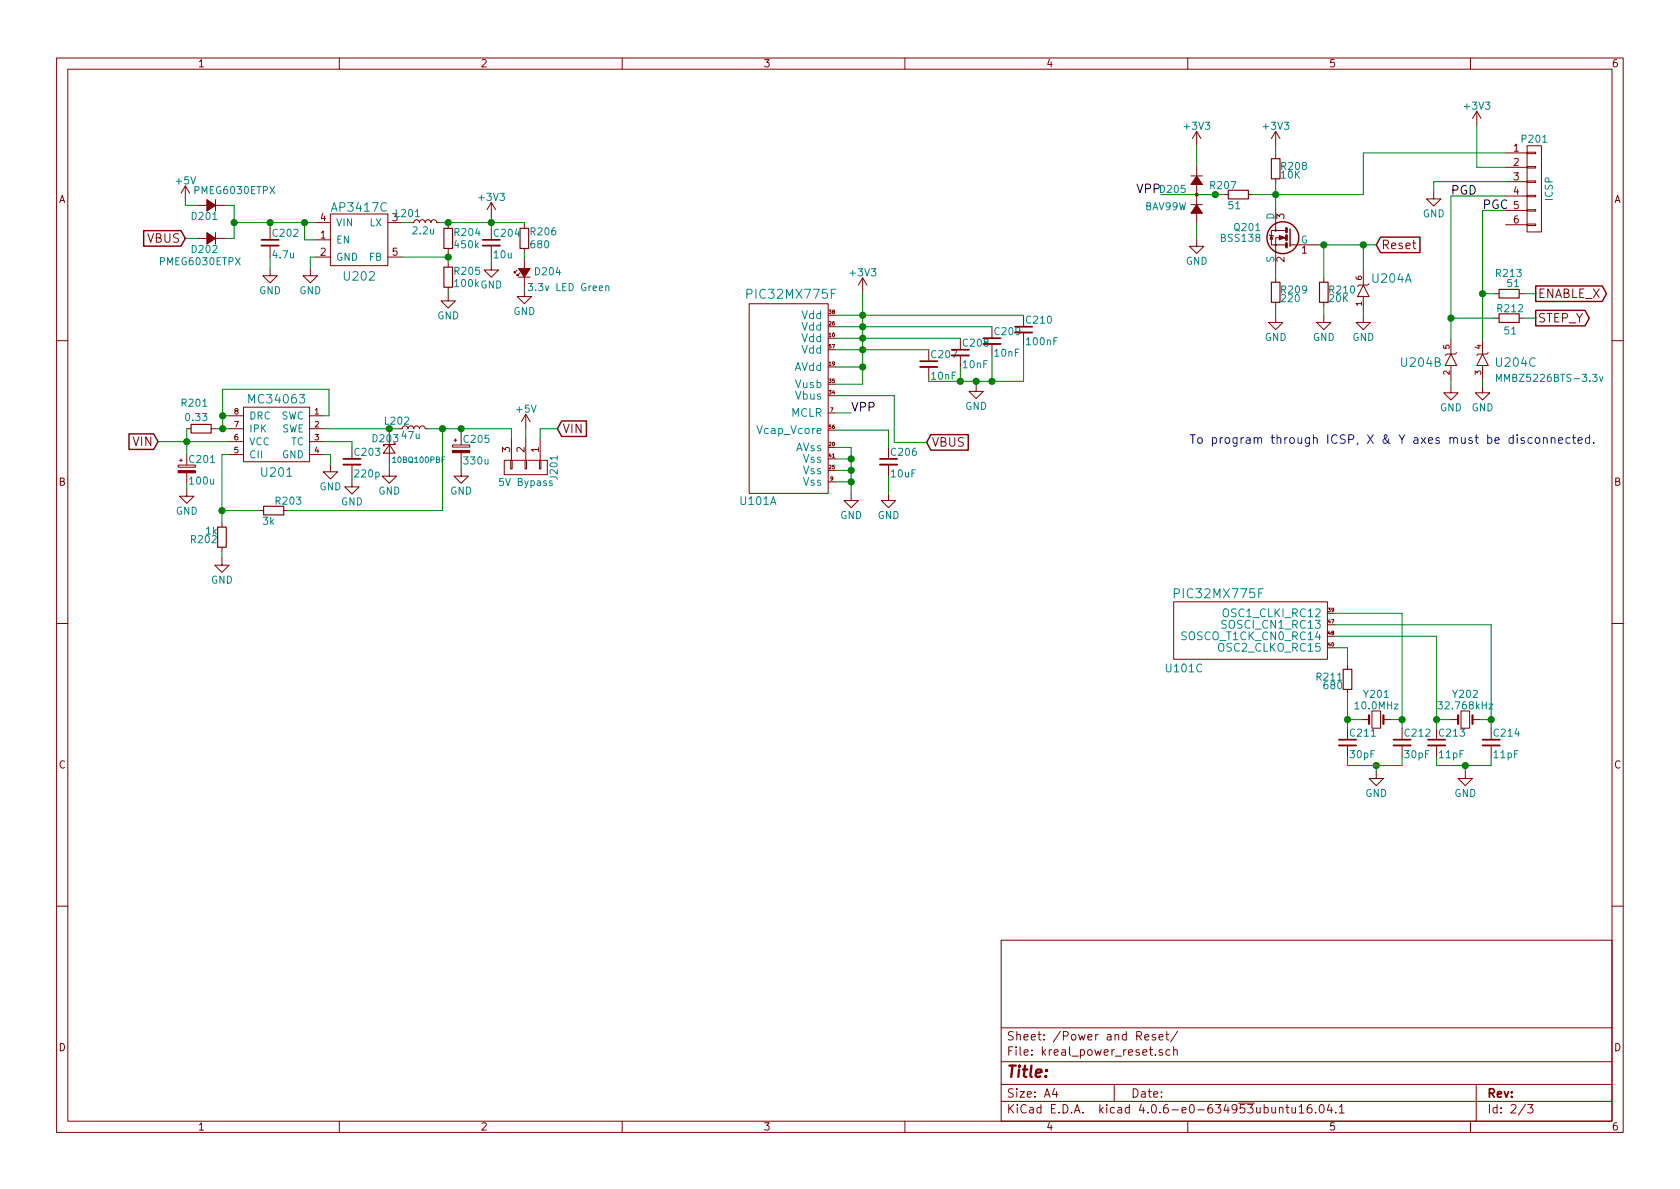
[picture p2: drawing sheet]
EESchema Schematic File Version 2
LIBS:KReal-rescue
LIBS:power
LIBS:device
LIBS:transistors
LIBS:conn
LIBS:linear
LIBS:regul
LIBS:74xx
LIBS:cmos4000
LIBS:adc-dac
LIBS:memory
LIBS:xilinx
LIBS:microcontrollers
LIBS:dsp
LIBS:microchip
LIBS:analog_switches
LIBS:motorola
LIBS:texas
LIBS:intel
LIBS:audio
LIBS:interface
LIBS:digital-audio
LIBS:philips
LIBS:display
LIBS:cypress
LIBS:siliconi
LIBS:opto
LIBS:atmel
LIBS:contrib
LIBS:valves
LIBS:cnc
LIBS:TiZed
LIBS:KReal-cache
EELAYER 25 0
EELAYER END
$Descr A4 11693 8268
encoding utf-8
Sheet 2 3
Title ""
Date ""
Rev ""
Comp ""
Comment1 ""
Comment2 ""
Comment3 ""
Comment4 ""
$EndDescr
$Comp
L C_Small C207
U 1 1
P 6465 2525
F 0 "C207" H 6475 2595 50  0000 L CNN
F 1 "10nF" H 6475 2445 50  0000 L CNN
F 2 "Capacitors_SMD:C_0603" H 6465 2525 50  0001 C CNN
F 3 "" H 6465 2525 50  0001 C CNN
	1    6465 2525
	1    0    0    -1  
$EndComp
$Comp
L C_Small C208
U 1 1
P 6685 2445
F 0 "C208" H 6695 2515 50  0000 L CNN
F 1 "10nF" H 6695 2365 50  0000 L CNN
F 2 "Capacitors_SMD:C_0603" H 6685 2445 50  0001 C CNN
F 3 "" H 6685 2445 50  0001 C CNN
	1    6685 2445
	1    0    0    -1  
$EndComp
$Comp
L C_Small C209
U 1 1
P 6905 2365
F 0 "C209" H 6915 2435 50  0000 L CNN
F 1 "10nF" H 6915 2285 50  0000 L CNN
F 2 "Capacitors_SMD:C_0603" H 6905 2365 50  0001 C CNN
F 3 "" H 6905 2365 50  0001 C CNN
	1    6905 2365
	1    0    0    -1  
$EndComp
$Comp
L GND #PWR034
U 1 1
P 6795 2665
F 0 "#PWR034" H 6795 2415 50  0001 C CNN
F 1 "GND" H 6795 2515 50  0000 C CNN
F 2 "" H 6795 2665 50  0001 C CNN
F 3 "" H 6795 2665 50  0001 C CNN
	1    6795 2665
	1    0    0    -1  
$EndComp
$Comp
L PIC32MX775F-RESCUE-KReal U?
U 1 1
P 5505 2745
AR Path="/58F15AC0" Ref="U?"  Part="1" 
AR Path="/58F14E7A/58F15AC0" Ref="U101"  Part="1" 
F 0 "U101" H 5275 2015 55  0000 C CNN
F 1 "PIC32MX775F" H 5505 3455 63  0000 C CNN
F 2 "Housings_QFP:TQFP-64_10x10mm_Pitch0.5mm" H 6015 2635 60  0001 C CNN
F 3 "" H 6015 2635 60  0001 C CNN
	1    5505 2745
	1    0    0    -1  
$EndComp
$Comp
L C_Small C210
U 1 1
P 7125 2285
F 0 "C210" H 7135 2355 50  0000 L CNN
F 1 "100nF" H 7135 2205 50  0000 L CNN
F 2 "Capacitors_SMD:C_0603" H 7125 2285 50  0001 C CNN
F 3 "" H 7125 2285 50  0001 C CNN
	1    7125 2285
	1    0    0    -1  
$EndComp
$Comp
L GND #PWR035
U 1 1
P 5925 3425
F 0 "#PWR035" H 5925 3175 50  0001 C CNN
F 1 "GND" H 5925 3275 50  0000 C CNN
F 2 "" H 5925 3425 50  0001 C CNN
F 3 "" H 5925 3425 50  0001 C CNN
	1    5925 3425
	1    0    0    -1  
$EndComp
$Comp
L +3V3 #PWR036
U 1 1
P 6005 2025
F 0 "#PWR036" H 6005 1875 50  0001 C CNN
F 1 "+3V3" H 6005 2165 50  0000 C CNN
F 2 "" H 6005 2025 50  0001 C CNN
F 3 "" H 6005 2025 50  0001 C CNN
	1    6005 2025
	1    0    0    -1  
$EndComp
$Comp
L C_Small C206
U 1 1
P 6185 3205
F 0 "C206" H 6195 3275 50  0000 L CNN
F 1 "10uF" H 6195 3125 50  0000 L CNN
F 2 "Capacitors_SMD:C_0603" H 6185 3205 50  0001 C CNN
F 3 "" H 6185 3205 50  0001 C CNN
	1    6185 3205
	1    0    0    -1  
$EndComp
$Comp
L GND #PWR037
U 1 1
P 6185 3425
F 0 "#PWR037" H 6185 3175 50  0001 C CNN
F 1 "GND" H 6185 3275 50  0000 C CNN
F 2 "" H 6185 3425 50  0001 C CNN
F 3 "" H 6185 3425 50  0001 C CNN
	1    6185 3425
	1    0    0    -1  
$EndComp
Text Label 5925 2865 0    60   ~ 0
VPP
Text GLabel 6450 3070 2    60   Input ~ 0
VBUS
$Comp
L BSS138 Q201
U 1 1
P 8980 1645
F 0 "Q201" H 9180 1720 50  0000 L CNN
F 1 "BSS138" H 9180 1645 50  0000 L CNN
F 2 "TO_SOT_Packages_SMD:SOT-23" H 9180 1570 50  0001 L CIN
F 3 "" H 8980 1645 50  0001 L CNN
	1    8980 1645
	-1   0    0    -1  
$EndComp
$Comp
L CONN_01X06 P201
U 1 1
P 10680 1305
F 0 "P201" H 10680 1655 50  0000 C CNN
F 1 "ICSP" V 10780 1305 50  0000 C CNN
F 2 "Pin_Headers:Pin_Header_Straight_1x06_Pitch2.54mm" H 10680 1305 50  0001 C CNN
F 3 "" H 10680 1305 50  0001 C CNN
	1    10680 1305
	1    0    0    -1  
$EndComp
$Comp
L +3V3 #PWR038
U 1 1
P 10280 865
F 0 "#PWR038" H 10280 715 50  0001 C CNN
F 1 "+3V3" H 10280 1005 50  0000 C CNN
F 2 "" H 10280 865 50  0001 C CNN
F 3 "" H 10280 865 50  0001 C CNN
	1    10280 865 
	1    0    0    -1  
$EndComp
$Comp
L R_Small R213
U 1 1
P 10505 2035
F 0 "R213" V 10360 1935 50  0000 L CNN
F 1 "51" V 10430 2015 50  0000 L CNN
F 2 "Resistors_SMD:R_0603" H 10505 2035 50  0001 C CNN
F 3 "" H 10505 2035 50  0001 C CNN
	1    10505 2035
	0    1    1    0   
$EndComp
$Comp
L R_Small R212
U 1 1
P 10505 2205
F 0 "R212" V 10435 2115 50  0000 L CNN
F 1 "51" V 10590 2165 50  0000 L CNN
F 2 "Resistors_SMD:R_0603" H 10505 2205 50  0001 C CNN
F 3 "" H 10505 2205 50  0001 C CNN
	1    10505 2205
	0    1    1    0   
$EndComp
$Comp
L GND #PWR039
U 1 1
P 9980 1325
F 0 "#PWR039" H 9980 1075 50  0001 C CNN
F 1 "GND" H 9980 1175 50  0000 C CNN
F 2 "" H 9980 1325 50  0001 C CNN
F 3 "" H 9980 1325 50  0001 C CNN
	1    9980 1325
	1    0    0    -1  
$EndComp
$Comp
L R_Small R209
U 1 1
P 8880 2025
F 0 "R209" H 8910 2045 50  0000 L CNN
F 1 "220" H 8910 1985 50  0000 L CNN
F 2 "Resistors_SMD:R_0603" H 8880 2025 50  0001 C CNN
F 3 "" H 8880 2025 50  0001 C CNN
	1    8880 2025
	1    0    0    -1  
$EndComp
$Comp
L R_Small R210
U 1 1
P 9215 2025
F 0 "R210" H 9245 2045 50  0000 L CNN
F 1 "20K" H 9245 1985 50  0000 L CNN
F 2 "Resistors_SMD:R_0603" H 9215 2025 50  0001 C CNN
F 3 "" H 9215 2025 50  0001 C CNN
	1    9215 2025
	1    0    0    -1  
$EndComp
$Comp
L R_Small R207
U 1 1
P 8620 1345
F 0 "R207" V 8680 1355 50  0000 L CNN
F 1 "51" V 8540 1325 50  0000 L CNN
F 2 "Resistors_SMD:R_0603" H 8620 1345 50  0001 C CNN
F 3 "" H 8620 1345 50  0001 C CNN
	1    8620 1345
	0    -1   -1   0   
$EndComp
$Comp
L R_Small R208
U 1 1
P 8880 1165
F 0 "R208" H 8910 1185 50  0000 L CNN
F 1 "10K" H 8910 1125 50  0000 L CNN
F 2 "Resistors_SMD:R_0603" H 8880 1165 50  0001 C CNN
F 3 "" H 8880 1165 50  0001 C CNN
	1    8880 1165
	1    0    0    -1  
$EndComp
$Comp
L GND #PWR040
U 1 1
P 8330 1655
F 0 "#PWR040" H 8330 1405 50  0001 C CNN
F 1 "GND" H 8330 1505 50  0000 C CNN
F 2 "" H 8330 1655 50  0001 C CNN
F 3 "" H 8330 1655 50  0001 C CNN
	1    8330 1655
	1    0    0    -1  
$EndComp
$Comp
L GND #PWR041
U 1 1
P 8880 2185
F 0 "#PWR041" H 8880 1935 50  0001 C CNN
F 1 "GND" H 8880 2035 50  0000 C CNN
F 2 "" H 8880 2185 50  0001 C CNN
F 3 "" H 8880 2185 50  0001 C CNN
	1    8880 2185
	1    0    0    -1  
$EndComp
$Comp
L GND #PWR042
U 1 1
P 9215 2185
F 0 "#PWR042" H 9215 1935 50  0001 C CNN
F 1 "GND" H 9215 2035 50  0000 C CNN
F 2 "" H 9215 2185 50  0001 C CNN
F 3 "" H 9215 2185 50  0001 C CNN
	1    9215 2185
	1    0    0    -1  
$EndComp
$Comp
L +3V3 #PWR043
U 1 1
P 8880 1005
F 0 "#PWR043" H 8880 855 50  0001 C CNN
F 1 "+3V3" H 8880 1145 50  0000 C CNN
F 2 "" H 8880 1005 50  0001 C CNN
F 3 "" H 8880 1005 50  0001 C CNN
	1    8880 1005
	1    0    0    -1  
$EndComp
$Comp
L +3V3 #PWR044
U 1 1
P 8330 1005
F 0 "#PWR044" H 8330 855 50  0001 C CNN
F 1 "+3V3" H 8330 1145 50  0000 C CNN
F 2 "" H 8330 1005 50  0001 C CNN
F 3 "" H 8330 1005 50  0001 C CNN
	1    8330 1005
	1    0    0    -1  
$EndComp
Text GLabel 9580 1695 2    60   Input ~ 0
Reset
Text Label 8080 1345 2    60   ~ 0
VPP
$Comp
L PIC32MX775F U?
U 3 1
P 9010 4380
AR Path="/58F191FC" Ref="U?"  Part="3" 
AR Path="/58F14E7A/58F191FC" Ref="U101"  Part="3" 
F 0 "U101" H 8240 4120 55  0000 C CNN
F 1 "PIC32MX775F" H 8480 4640 63  0000 C CNN
F 2 "Housings_QFP:TQFP-64_10x10mm_Pitch0.5mm" H 9720 4250 60  0001 C CNN
F 3 "" H 9720 4250 60  0001 C CNN
	3    9010 4380
	1    0    0    -1  
$EndComp
$Comp
L R_Small R211
U 1 1
P 9380 4720
F 0 "R211" H 9410 4740 50  0000 L CNN
F 1 "680" H 9410 4680 50  0000 L CNN
F 2 "Resistors_SMD:R_0603" H 9380 4720 50  0001 C CNN
F 3 "" H 9380 4720 50  0001 C CNN
	1    9380 4720
	-1   0    0    -1  
$EndComp
$Comp
L GND #PWR045
U 1 1
P 9580 5360
F 0 "#PWR045" H 9580 5110 50  0001 C CNN
F 1 "GND" H 9580 5210 50  0000 C CNN
F 2 "" H 9580 5360 50  0001 C CNN
F 3 "" H 9580 5360 50  0001 C CNN
	1    9580 5360
	1    0    0    -1  
$EndComp
$Comp
L C_Small C211
U 1 1
P 9380 5160
F 0 "C211" H 9390 5230 50  0000 L CNN
F 1 "30pF" H 9390 5080 50  0000 L CNN
F 2 "Capacitors_SMD:C_0603" H 9380 5160 50  0001 C CNN
F 3 "" H 9380 5160 50  0001 C CNN
	1    9380 5160
	1    0    0    -1  
$EndComp
$Comp
L C_Small C212
U 1 1
P 9760 5160
F 0 "C212" H 9770 5230 50  0000 L CNN
F 1 "30pF" H 9770 5080 50  0000 L CNN
F 2 "Capacitors_SMD:C_0603" H 9760 5160 50  0001 C CNN
F 3 "" H 9760 5160 50  0001 C CNN
	1    9760 5160
	1    0    0    -1  
$EndComp
$Comp
L GND #PWR046
U 1 1
P 10200 5360
F 0 "#PWR046" H 10200 5110 50  0001 C CNN
F 1 "GND" H 10200 5210 50  0000 C CNN
F 2 "" H 10200 5360 50  0001 C CNN
F 3 "" H 10200 5360 50  0001 C CNN
	1    10200 5360
	1    0    0    -1  
$EndComp
$Comp
L C_Small C213
U 1 1
P 10000 5160
F 0 "C213" H 10010 5230 50  0000 L CNN
F 1 "11pF" H 10010 5080 50  0000 L CNN
F 2 "Capacitors_SMD:C_0603" H 10000 5160 50  0001 C CNN
F 3 "" H 10000 5160 50  0001 C CNN
	1    10000 5160
	1    0    0    -1  
$EndComp
$Comp
L C_Small C214
U 1 1
P 10380 5160
F 0 "C214" H 10390 5230 50  0000 L CNN
F 1 "11pF" H 10390 5080 50  0000 L CNN
F 2 "Capacitors_SMD:C_0603" H 10380 5160 50  0001 C CNN
F 3 "" H 10380 5160 50  0001 C CNN
	1    10380 5160
	1    0    0    -1  
$EndComp
$Comp
L AP3417C U202
U 1 1
P 2500 1660
F 0 "U202" H 2500 1410 60  0000 C CNN
F 1 "AP3417C" H 2500 1890 60  0000 C CNN
F 2 "TO_SOT_Packages_SMD:SOT-23-5" H 2510 1550 60  0001 C CNN
F 3 "" H 2510 1550 60  0001 C CNN
	1    2500 1660
	1    0    0    -1  
$EndComp
$Comp
L GND #PWR047
U 1 1
P 2160 1860
F 0 "#PWR047" H 2160 1610 50  0001 C CNN
F 1 "GND" H 2160 1710 50  0000 C CNN
F 2 "" H 2160 1860 50  0001 C CNN
F 3 "" H 2160 1860 50  0001 C CNN
	1    2160 1860
	1    0    0    -1  
$EndComp
$Comp
L +5V #PWR048
U 1 1
P 1290 1385
F 0 "#PWR048" H 1290 1235 50  0001 C CNN
F 1 "+5V" H 1290 1525 50  0000 C CNN
F 2 "" H 1290 1385 50  0001 C CNN
F 3 "" H 1290 1385 50  0001 C CNN
	1    1290 1385
	1    0    0    -1  
$EndComp
$Comp
L R_Small R205
U 1 1
P 3120 1920
F 0 "R205" H 3155 1965 50  0000 L CNN
F 1 "100k" H 3155 1880 50  0000 L CNN
F 2 "Resistors_SMD:R_0603" H 3120 1920 50  0001 C CNN
F 3 "" H 3120 1920 50  0001 C CNN
	1    3120 1920
	1    0    0    -1  
$EndComp
$Comp
L C_Small C204
U 1 1
P 3420 1680
F 0 "C204" H 3430 1750 50  0000 L CNN
F 1 "10u" H 3430 1600 50  0000 L CNN
F 2 "Capacitors_SMD:C_0603" H 3420 1680 50  0001 C CNN
F 3 "" H 3420 1680 50  0001 C CNN
	1    3420 1680
	1    0    0    -1  
$EndComp
$Comp
L GND #PWR049
U 1 1
P 3120 2035
F 0 "#PWR049" H 3120 1785 50  0001 C CNN
F 1 "GND" H 3120 1885 50  0000 C CNN
F 2 "" H 3120 2035 50  0001 C CNN
F 3 "" H 3120 2035 50  0001 C CNN
	1    3120 2035
	1    0    0    -1  
$EndComp
$Comp
L GND #PWR050
U 1 1
P 1880 1860
F 0 "#PWR050" H 1880 1610 50  0001 C CNN
F 1 "GND" H 1880 1710 50  0000 C CNN
F 2 "" H 1880 1860 50  0001 C CNN
F 3 "" H 1880 1860 50  0001 C CNN
	1    1880 1860
	1    0    0    -1  
$EndComp
$Comp
L GND #PWR051
U 1 1
P 3420 1820
F 0 "#PWR051" H 3420 1570 50  0001 C CNN
F 1 "GND" H 3420 1670 50  0000 C CNN
F 2 "" H 3420 1820 50  0001 C CNN
F 3 "" H 3420 1820 50  0001 C CNN
	1    3420 1820
	1    0    0    -1  
$EndComp
$Comp
L +3V3 #PWR052
U 1 1
P 3420 1500
F 0 "#PWR052" H 3420 1350 50  0001 C CNN
F 1 "+3V3" H 3420 1640 50  0000 C CNN
F 2 "" H 3420 1500 50  0001 C CNN
F 3 "" H 3420 1500 50  0001 C CNN
	1    3420 1500
	1    0    0    -1  
$EndComp
$Comp
L L_Small L201
U 1 1
P 2960 1540
F 0 "L201" V 3020 1570 50  0000 L CNN
F 1 "2.2u" V 2900 1470 50  0000 L CNN
F 2 "Capacitors_SMD:C_0805" H 2960 1540 50  0001 C CNN
F 3 "" H 2960 1540 50  0001 C CNN
	1    2960 1540
	0    -1   -1   0   
$EndComp
$Comp
L R_Small R204
U 1 1
P 3120 1650
F 0 "R204" H 3155 1695 50  0000 L CNN
F 1 "450k" H 3155 1610 50  0000 L CNN
F 2 "Resistors_SMD:R_0603" H 3120 1650 50  0001 C CNN
F 3 "" H 3120 1650 50  0001 C CNN
	1    3120 1650
	1    0    0    -1  
$EndComp
Text GLabel 10690 2035 2    60   Output ~ 0
ENABLE_X
Text GLabel 10690 2205 2    60   Output ~ 0
STEP_Y
Text Label 10320 1455 0    60   ~ 0
PGC
Text Label 10100 1355 0    60   ~ 0
PGD
$Comp
L MMBZ52xxBTS U204
U 3 1
P 10320 2495
F 0 "U204" H 10550 2480 60  0000 C CNN
F 1 "MMBZ5226BTS-3.3v" H 10785 2370 50  0000 C CNN
F 2 "TO_SOT_Packages_SMD:SOT-363_SC-70-6" H 10320 2495 60  0001 C CNN
F 3 "" H 10320 2495 60  0001 C CNN
	3    10320 2495
	1    0    0    -1  
$EndComp
$Comp
L MMBZ52xxBTS U204
U 2 1
P 10100 2495
F 0 "U204" H 9890 2480 60  0000 C CNN
F 1 "MMBZ5226BTS-3.3v" H 10410 2605 50  0001 C CNN
F 2 "TO_SOT_Packages_SMD:SOT-363_SC-70-6" H 10100 2495 60  0001 C CNN
F 3 "" H 10100 2495 60  0001 C CNN
	2    10100 2495
	1    0    0    -1  
$EndComp
$Comp
L MMBZ52xxBTS U204
U 1 1
P 9490 2015
F 0 "U204" H 9685 2105 60  0000 C CNN
F 1 "MMBZ5226BTS-3.3v" H 9800 2125 50  0001 C CNN
F 2 "TO_SOT_Packages_SMD:SOT-363_SC-70-6" H 9490 2015 60  0001 C CNN
F 3 "" H 9490 2015 60  0001 C CNN
	1    9490 2015
	1    0    0    -1  
$EndComp
$Comp
L GND #PWR053
U 1 1
P 9490 2185
F 0 "#PWR053" H 9490 1935 50  0001 C CNN
F 1 "GND" H 9490 2035 50  0000 C CNN
F 2 "" H 9490 2185 50  0001 C CNN
F 3 "" H 9490 2185 50  0001 C CNN
	1    9490 2185
	1    0    0    -1  
$EndComp
$Comp
L GND #PWR054
U 1 1
P 10100 2675
F 0 "#PWR054" H 10100 2425 50  0001 C CNN
F 1 "GND" H 10100 2525 50  0000 C CNN
F 2 "" H 10100 2675 50  0001 C CNN
F 3 "" H 10100 2675 50  0001 C CNN
	1    10100 2675
	1    0    0    -1  
$EndComp
$Comp
L GND #PWR055
U 1 1
P 10320 2675
F 0 "#PWR055" H 10320 2425 50  0001 C CNN
F 1 "GND" H 10320 2525 50  0000 C CNN
F 2 "" H 10320 2675 50  0001 C CNN
F 3 "" H 10320 2675 50  0001 C CNN
	1    10320 2675
	1    0    0    -1  
$EndComp
$Comp
L BAV99W D205
U 1 1
P 8330 1345
F 0 "D205" H 8400 1385 50  0000 L CNN
F 1 "BAV99W" H 8400 1265 50  0000 L CNN
F 2 "TO_SOT_Packages_SMD:SOT-323_SC-70" H 8330 1245 50  0001 C CNN
F 3 "" H 8330 1245 50  0000 C CNN
	1    8330 1345
	-1   0    0    -1  
$EndComp
$Comp
L MC34063 U201
U 1 1
P 1925 3015
F 0 "U201" H 1925 2755 60  0000 C CNN
F 1 "MC34063" H 1925 3265 60  0000 C CNN
F 2 "Housings_SOIC:SOIC-8_3.9x4.9mm_Pitch1.27mm" H 2035 2975 60  0001 C CNN
F 3 "" H 2035 2975 60  0001 C CNN
	1    1925 3015
	1    0    0    -1  
$EndComp
$Comp
L L_Small L202
U 1 1
P 2880 2975
F 0 "L202" V 2930 3000 50  0000 L CNN
F 1 "47u" V 2830 2925 50  0000 L CNN
F 2 "Inductors:Inductor_Taiyo-Yuden_MD-5050" H 2880 2975 50  0001 C CNN
F 3 "" H 2880 2975 50  0001 C CNN
	1    2880 2975
	0    -1   -1   0   
$EndComp
$Comp
L C_Small C203
U 1 1
P 2450 3205
F 0 "C203" H 2460 3275 50  0000 L CNN
F 1 "220p" H 2460 3125 50  0000 L CNN
F 2 "Capacitors_SMD:C_0603" H 2450 3205 50  0001 C CNN
F 3 "" H 2450 3205 50  0001 C CNN
	1    2450 3205
	1    0    0    -1  
$EndComp
$Comp
L D_Schottky_Small D203
U 1 1
P 2710 3115
F 0 "D203" V 2635 2990 50  0000 L CNN
F 1 "10BQ100PBF" V 2785 3130 39  0000 L CNN
F 2 "Diodes_SMD:D_SMB_Standard" V 2710 3115 50  0001 C CNN
F 3 "" V 2710 3115 50  0001 C CNN
	1    2710 3115
	0    1    1    0   
$EndComp
$Comp
L CP_Small C205
U 1 1
P 3210 3115
F 0 "C205" H 3220 3185 50  0000 L CNN
F 1 "330u" H 3220 3035 50  0000 L CNN
F 2 "Capacitors_SMD:CP_Elec_8x10" H 3210 3115 50  0001 C CNN
F 3 "" H 3210 3115 50  0001 C CNN
	1    3210 3115
	1    0    0    -1  
$EndComp
$Comp
L R_Small R203
U 1 1
P 1905 3545
F 0 "R203" V 1835 3550 50  0000 L CNN
F 1 "3k" V 1975 3465 50  0000 L CNN
F 2 "Resistors_SMD:R_0603" H 1905 3545 50  0001 C CNN
F 3 "" H 1905 3545 50  0001 C CNN
	1    1905 3545
	0    1    1    0   
$EndComp
$Comp
L R_Small R202
U 1 1
P 1545 3730
F 0 "R202" H 1575 3750 50  0000 L CNN
F 1 "1k" H 1575 3690 50  0000 L CNN
F 2 "Resistors_SMD:R_0603" H 1545 3730 50  0001 C CNN
F 3 "" H 1545 3730 50  0001 C CNN
	1    1545 3730
	-1   0    0    1   
$EndComp
$Comp
L R_Small R201
U 1 1
P 1400 2975
F 0 "R201" V 1575 2925 50  0000 L CNN
F 1 "0.33" V 1475 2925 50  0000 L CNN
F 2 "Resistors_SMD:R_0805" H 1400 2975 50  0001 C CNN
F 3 "" H 1400 2975 50  0001 C CNN
	1    1400 2975
	0    -1   -1   0   
$EndComp
$Comp
L CP_Small C201
U 1 1
P 1300 3255
F 0 "C201" H 1310 3325 50  0000 L CNN
F 1 "100u" H 1310 3175 50  0000 L CNN
F 2 "Capacitors_SMD:CP_Elec_6.3x7.7" H 1300 3255 50  0001 C CNN
F 3 "" H 1300 3255 50  0001 C CNN
	1    1300 3255
	1    0    0    -1  
$EndComp
$Comp
L GND #PWR056
U 1 1
P 3210 3255
F 0 "#PWR056" H 3210 3005 50  0001 C CNN
F 1 "GND" H 3210 3105 50  0000 C CNN
F 2 "" H 3210 3255 50  0001 C CNN
F 3 "" H 3210 3255 50  0001 C CNN
	1    3210 3255
	1    0    0    -1  
$EndComp
$Comp
L GND #PWR057
U 1 1
P 2710 3255
F 0 "#PWR057" H 2710 3005 50  0001 C CNN
F 1 "GND" H 2710 3105 50  0000 C CNN
F 2 "" H 2710 3255 50  0001 C CNN
F 3 "" H 2710 3255 50  0001 C CNN
	1    2710 3255
	1    0    0    -1  
$EndComp
$Comp
L GND #PWR058
U 1 1
P 2450 3330
F 0 "#PWR058" H 2450 3080 50  0001 C CNN
F 1 "GND" H 2450 3180 50  0000 C CNN
F 2 "" H 2450 3330 50  0001 C CNN
F 3 "" H 2450 3330 50  0001 C CNN
	1    2450 3330
	1    0    0    -1  
$EndComp
$Comp
L GND #PWR059
U 1 1
P 2300 3225
F 0 "#PWR059" H 2300 2975 50  0001 C CNN
F 1 "GND" H 2300 3075 50  0000 C CNN
F 2 "" H 2300 3225 50  0001 C CNN
F 3 "" H 2300 3225 50  0001 C CNN
	1    2300 3225
	1    0    0    -1  
$EndComp
$Comp
L GND #PWR060
U 1 1
P 1545 3875
F 0 "#PWR060" H 1545 3625 50  0001 C CNN
F 1 "GND" H 1545 3725 50  0000 C CNN
F 2 "" H 1545 3875 50  0001 C CNN
F 3 "" H 1545 3875 50  0001 C CNN
	1    1545 3875
	1    0    0    -1  
$EndComp
$Comp
L GND #PWR061
U 1 1
P 1300 3395
F 0 "#PWR061" H 1300 3145 50  0001 C CNN
F 1 "GND" H 1300 3245 50  0000 C CNN
F 2 "" H 1300 3395 50  0001 C CNN
F 3 "" H 1300 3395 50  0001 C CNN
	1    1300 3395
	1    0    0    -1  
$EndComp
Text GLabel 1100 3065 0    60   Input ~ 0
VIN
$Comp
L CONN_01X03 J201
U 1 1
P 3660 3245
F 0 "J201" H 3660 3445 50  0000 C CNN
F 1 "5V Bypass" V 3760 3245 50  0000 C CNN
F 2 "Pin_Headers:Pin_Header_Straight_1x03_Pitch2.54mm" H 3660 3245 50  0001 C CNN
F 3 "" H 3660 3245 50  0001 C CNN
	1    3660 3245
	0    1    1    0   
$EndComp
Text GLabel 3880 2975 2    60   Input ~ 0
VIN
$Comp
L +5V #PWR062
U 1 1
P 3660 2975
F 0 "#PWR062" H 3660 2825 50  0001 C CNN
F 1 "+5V" H 3660 3115 50  0000 C CNN
F 2 "" H 3660 2975 50  0001 C CNN
F 3 "" H 3660 2975 50  0001 C CNN
	1    3660 2975
	1    0    0    -1  
$EndComp
$Comp
L C_Small C202
U 1 1
P 1880 1680
F 0 "C202" H 1890 1750 50  0000 L CNN
F 1 "4.7u" H 1890 1600 50  0000 L CNN
F 2 "Capacitors_SMD:C_0603" H 1880 1680 50  0001 C CNN
F 3 "" H 1880 1680 50  0001 C CNN
	1    1880 1680
	1    0    0    -1  
$EndComp
$Comp
L D_Small_ALT D201
U 1 1
P 1470 1420
F 0 "D201" H 1420 1500 50  0000 L CNN
F 1 "PMEG6030ETPX" H 1020 1320 50  0000 L CNN
F 2 "Diodes_SMD:D_SMA_Standard" V 1470 1420 50  0001 C CNN
F 3 "" V 1470 1420 50  0001 C CNN
	1    1470 1420
	-1   0    0    1   
$EndComp
$Comp
L D_Small_ALT D202
U 1 1
P 1470 1650
F 0 "D202" H 1420 1730 50  0000 L CNN
F 1 "PMEG6030ETPX" H 1260 1815 50  0000 L CNN
F 2 "Diodes_SMD:D_SMA_Standard" V 1470 1650 50  0001 C CNN
F 3 "" V 1470 1650 50  0001 C CNN
	1    1470 1650
	-1   0    0    1   
$EndComp
Text GLabel 1290 1650 0    60   Input ~ 0
VBUS
Wire Wire Line
	5815 2185 7125 2185
Wire Wire Line
	5815 2265 6905 2265
Wire Wire Line
	5815 2345 6685 2345
Wire Wire Line
	5815 2425 6465 2425
Wire Wire Line
	5815 3105 5925 3105
Wire Wire Line
	5925 3105 5925 3425
Wire Wire Line
	5815 3185 5925 3185
Connection ~ 5925 3185
Wire Wire Line
	5815 3265 5925 3265
Connection ~ 5925 3265
Wire Wire Line
	5815 3345 5925 3345
Connection ~ 5925 3345
Wire Wire Line
	6465 2625 6465 2645
Wire Wire Line
	6465 2645 7125 2645
Wire Wire Line
	6685 2545 6685 2645
Connection ~ 6685 2645
Wire Wire Line
	7125 2645 7125 2385
Wire Wire Line
	6905 2465 6905 2645
Connection ~ 6905 2645
Wire Wire Line
	6795 2665 6795 2645
Connection ~ 6795 2645
Wire Wire Line
	6005 2025 6005 2665
Connection ~ 6005 2185
Connection ~ 6005 2265
Connection ~ 6005 2345
Connection ~ 6005 2425
Wire Wire Line
	5815 2985 6185 2985
Wire Wire Line
	6185 2985 6185 3105
Wire Wire Line
	6185 3425 6185 3305
Wire Wire Line
	5815 2865 5925 2865
Wire Wire Line
	5815 2545 6005 2545
Connection ~ 6005 2545
Wire Wire Line
	10480 1155 10280 1155
Wire Wire Line
	10280 1155 10280 865 
Wire Wire Line
	10320 1455 10320 2355
Wire Wire Line
	10320 1455 10480 1455
Wire Wire Line
	10100 1355 10100 2355
Wire Wire Line
	10100 1355 10480 1355
Wire Wire Line
	10480 1255 9980 1255
Wire Wire Line
	9980 1255 9980 1325
Wire Wire Line
	8880 1265 8880 1445
Wire Wire Line
	8720 1345 9490 1345
Connection ~ 8880 1345
Wire Wire Line
	8330 1545 8330 1655
Wire Wire Line
	8880 1845 8880 1925
Wire Wire Line
	9180 1695 9580 1695
Wire Wire Line
	9215 1695 9215 1925
Wire Wire Line
	9215 2125 9215 2185
Wire Wire Line
	8880 2125 8880 2185
Wire Wire Line
	8880 1005 8880 1065
Wire Wire Line
	8330 1005 8330 1145
Wire Wire Line
	9490 1055 10480 1055
Wire Wire Line
	9490 1345 9490 1055
Connection ~ 9215 1695
Wire Wire Line
	9290 4260 9760 4260
Wire Wire Line
	9760 4260 9760 5060
Wire Wire Line
	9760 5000 9680 5000
Wire Wire Line
	9290 4500 9380 4500
Wire Wire Line
	9380 4500 9380 4620
Wire Wire Line
	9380 4820 9380 5060
Wire Wire Line
	9380 5000 9480 5000
Connection ~ 9760 5000
Connection ~ 9380 5000
Wire Wire Line
	9380 5260 9380 5320
Wire Wire Line
	9380 5320 9760 5320
Connection ~ 9580 5320
Wire Wire Line
	9760 5320 9760 5260
Wire Wire Line
	10380 5000 10300 5000
Wire Wire Line
	10000 5000 10100 5000
Wire Wire Line
	10000 5260 10000 5320
Wire Wire Line
	10000 5320 10380 5320
Connection ~ 10200 5320
Wire Wire Line
	10380 5320 10380 5260
Wire Wire Line
	9290 4340 10380 4340
Wire Wire Line
	10380 4340 10380 5060
Wire Wire Line
	9290 4420 10000 4420
Wire Wire Line
	10000 4420 10000 5060
Connection ~ 10000 5000
Connection ~ 10380 5000
Wire Wire Line
	2200 1660 2120 1660
Wire Wire Line
	2120 1660 2120 1540
Wire Wire Line
	2200 1780 2160 1780
Wire Wire Line
	2160 1780 2160 1860
Wire Wire Line
	2800 1540 2860 1540
Wire Wire Line
	3120 1750 3120 1820
Wire Wire Line
	2800 1780 3120 1780
Connection ~ 3120 1780
Wire Wire Line
	3120 2020 3120 2035
Wire Wire Line
	1880 1780 1880 1860
Wire Wire Line
	3420 1780 3420 1820
Wire Wire Line
	3420 1500 3420 1580
Connection ~ 3420 1540
Wire Wire Line
	3060 1540 3650 1540
Wire Wire Line
	3120 1550 3120 1540
Connection ~ 3120 1540
Wire Wire Line
	10320 2035 10405 2035
Wire Wire Line
	10100 2205 10405 2205
Connection ~ 10320 2035
Wire Wire Line
	10320 2635 10320 2675
Wire Wire Line
	10100 2675 10100 2635
Connection ~ 10100 2205
Wire Wire Line
	9490 2155 9490 2185
Wire Wire Line
	8405 1345 8520 1345
Wire Wire Line
	8080 1345 8460 1345
Connection ~ 8460 1345
Wire Wire Line
	1500 2975 1595 2975
Wire Wire Line
	1550 2700 1550 2975
Wire Wire Line
	1550 2885 1595 2885
Connection ~ 1550 2975
Wire Wire Line
	1550 2700 2290 2700
Wire Wire Line
	2290 2700 2290 2885
Wire Wire Line
	2290 2885 2255 2885
Connection ~ 1550 2885
Wire Wire Line
	2255 2975 2780 2975
Wire Wire Line
	2710 3015 2710 2975
Connection ~ 2710 2975
Wire Wire Line
	2980 2975 3560 2975
Wire Wire Line
	3210 2975 3210 3015
Wire Wire Line
	3210 3215 3210 3255
Wire Wire Line
	2710 3215 2710 3255
Wire Wire Line
	2255 3065 2450 3065
Wire Wire Line
	2450 3065 2450 3105
Wire Wire Line
	2450 3305 2450 3330
Wire Wire Line
	1100 3065 1595 3065
Wire Wire Line
	1300 2975 1300 3155
Connection ~ 1300 3065
Wire Wire Line
	1300 3395 1300 3355
Wire Wire Line
	2255 3155 2300 3155
Wire Wire Line
	2300 3155 2300 3225
Wire Wire Line
	3080 2975 3080 3545
Wire Wire Line
	3080 3545 2005 3545
Connection ~ 3080 2975
Wire Wire Line
	1595 3155 1545 3155
Wire Wire Line
	1545 3155 1545 3630
Wire Wire Line
	1545 3545 1805 3545
Wire Wire Line
	1545 3830 1545 3875
Connection ~ 1545 3545
Wire Wire Line
	3560 2975 3560 3045
Connection ~ 3210 2975
Wire Wire Line
	3880 2975 3760 2975
Wire Wire Line
	3760 2975 3760 3045
Wire Wire Line
	3660 2975 3660 3045
Wire Wire Line
	1290 1650 1370 1650
Wire Wire Line
	1370 1420 1290 1420
Wire Wire Line
	1290 1420 1290 1385
Wire Wire Line
	1570 1420 1630 1420
Wire Wire Line
	1630 1650 1570 1650
Wire Wire Line
	1880 1580 1880 1540
Wire Wire Line
	1630 1420 1630 1650
Wire Wire Line
	1630 1540 2200 1540
Connection ~ 2120 1540
Connection ~ 1630 1540
Connection ~ 1880 1540
$Comp
L R_Small R206
U 1 1
P 3650 1650
F 0 "R206" H 3685 1700 50  0000 L CNN
F 1 "680" H 3685 1610 50  0000 L CNN
F 2 "Resistors_SMD:R_0603" H 3650 1650 50  0001 C CNN
F 3 "" H 3650 1650 50  0001 C CNN
	1    3650 1650
	1    0    0    -1  
$EndComp
$Comp
L LED_Small_ALT D204
U 1 1
P 3650 1890
F 0 "D204" V 3655 1630 50  0000 L CNN
F 1 "3.3v LED Green" V 3545 1290 50  0000 L CNN
F 2 "LEDs:LED_0603" V 3650 1890 50  0001 C CNN
F 3 "" V 3650 1890 50  0001 C CNN
	1    3650 1890
	0    -1   -1   0   
$EndComp
Wire Wire Line
	3650 1540 3650 1550
Wire Wire Line
	3650 1750 3650 1790
$Comp
L GND #PWR063
U 1 1
P 3650 2005
F 0 "#PWR063" H 3650 1755 50  0001 C CNN
F 1 "GND" H 3650 1855 50  0000 C CNN
F 2 "" H 3650 2005 50  0001 C CNN
F 3 "" H 3650 2005 50  0001 C CNN
	1    3650 2005
	1    0    0    -1  
$EndComp
Wire Wire Line
	3650 1990 3650 2005
$Comp
L Crystal_Small Y202
U 1 1
P 10200 5000
F 0 "Y202" H 10200 5180 50  0000 C CNN
F 1 "32.768kHz" H 10200 5100 50  0000 C CNN
F 2 "Crystals:Crystal_SMD_MicroCrystal_CC5V-T1A-2pin_4.1x1.5mm" H 10200 5000 50  0001 C CNN
F 3 "" H 10200 5000 50  0001 C CNN
	1    10200 5000
	1    0    0    -1  
$EndComp
Wire Wire Line
	10200 5360 10200 5320
$Comp
L Crystal_Small Y201
U 1 1
P 9580 5000
F 0 "Y201" H 9580 5180 50  0000 C CNN
F 1 "10.0MHz" H 9580 5100 50  0000 C CNN
F 2 "Crystals:Crystal_SMD_0603-2pin_6.0x3.5mm" H 9580 5000 50  0001 C CNN
F 3 "" H 9580 5000 50  0001 C CNN
	1    9580 5000
	1    0    0    -1  
$EndComp
Wire Wire Line
	9580 5360 9580 5320
Wire Wire Line
	10605 2035 10690 2035
Wire Wire Line
	10605 2205 10690 2205
Wire Wire Line
	9490 1695 9490 1875
Connection ~ 9490 1695
Text Notes 8280 3080 0    60   ~ 0
To program through ICSP, X & Y axes must be disconnected.
Wire Wire Line
	5815 2745 6225 2745
Wire Wire Line
	6225 2745 6225 3070
Wire Wire Line
	6225 3070 6450 3070
Wire Wire Line
	6005 2665 5815 2665
$EndSCHEMATC
